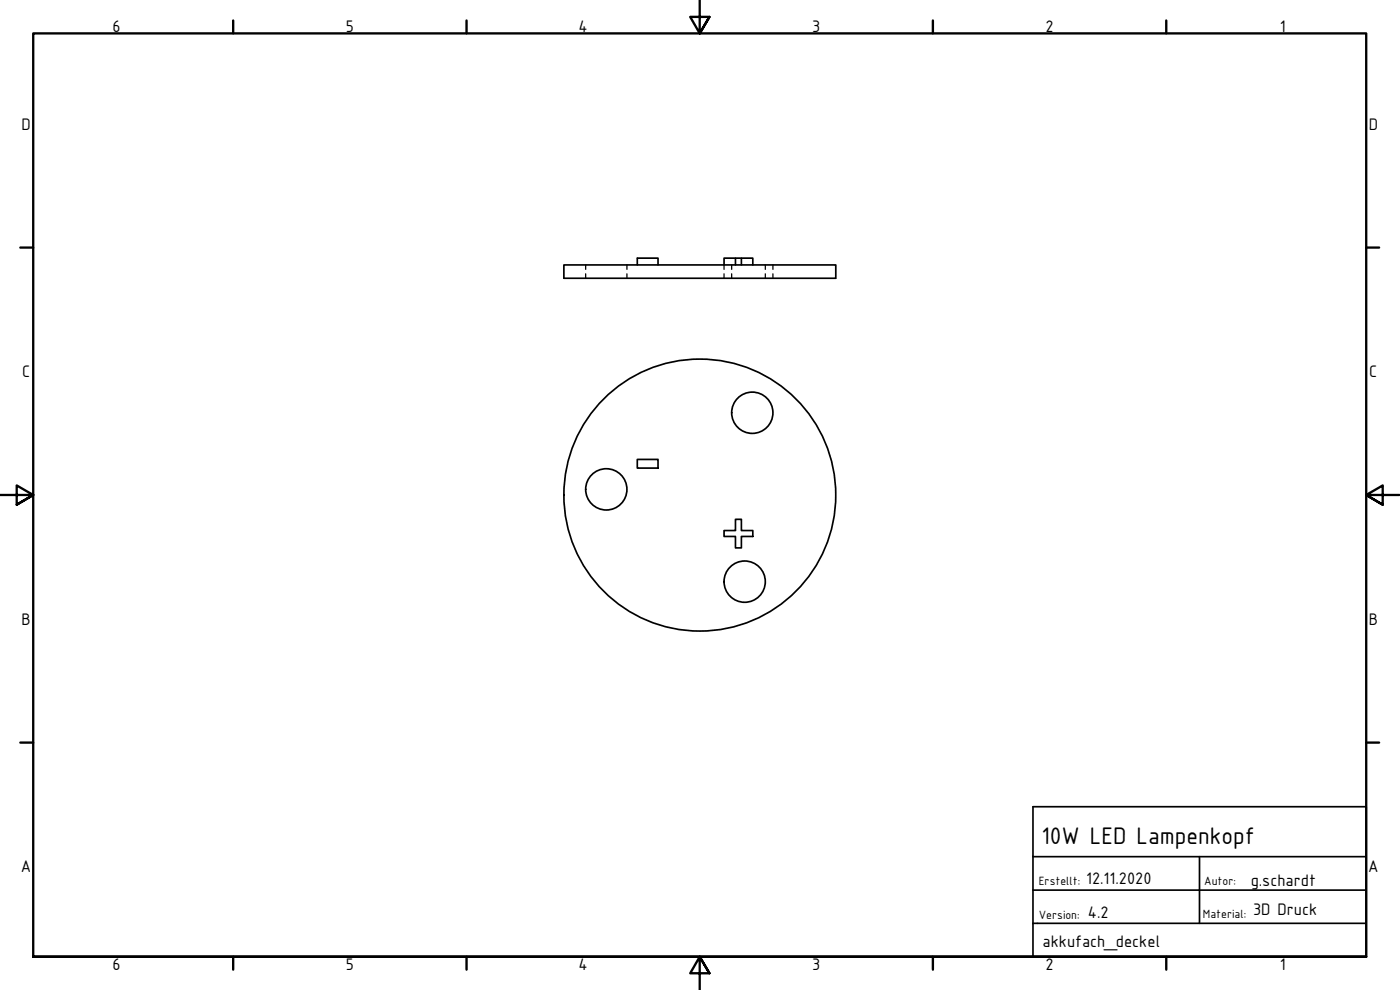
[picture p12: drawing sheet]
<svg xmlns="http://www.w3.org/2000/svg" width="420mm" height="297mm" viewBox="0 0 420 297" stroke-linecap="round" stroke-linejoin="round" font-family="sans-serif">
<!-- layer: Sichtbar (ISO) -->
<g fill="none" stroke="#000" stroke-width=".51">
<path d="M169.2 79.5h81.6v4h-81.6zM191.3 79.5v-2h6.2v2M220.7 79.5v-2h1.8v2M220.7 77.5h-3.4v2M222.5 77.5h3.4v2M191.3 137.8h6.2v2.6h-6.2zM217.3 159.2h3.4v-3.4h1.8v3.4h3.4v1.8h-3.4v3.4h-1.8v-3.4h-3.4z"/>
<circle cx="225.8" cy="123.8" r="6.2"/>
<circle cx="182" cy="146.8" r="6.2"/>
<circle cx="210" cy="148.5" r="40.8"/>
<circle cx="223.5" cy="174.5" r="6.2"/>
</g>
<!-- layer: Verdeckt (ISO) -->
<path d="M175.8 79.5v1.3M188.2 79.5v1.3M217.3 79.5v1.3M219.6 79.5v1.3M229.7 79.5v1.3M232 79.5v1.3M175.8 82.2v1.3M188.2 82.2v1.3M217.3 82.2v1.3M219.6 82.2v1.3M229.7 82.2v1.3M232 82.2v1.3" fill="none" stroke="#000" stroke-width=".38"/>
<!-- layer: Rahmen (ISO) -->
<g fill="none" stroke="#000" stroke-width=".7">
<path d="M70 6.1v3.9M140 6.1v3.9M210 0v10l-2.9-4.9h5.8l-2.9 4.9 2.9-4.9M280 6.1v3.9M350 6.1v3.9M6.1 74.3h3.9M410 74.3h3.9M0 148.5h10l-5-2.8v5.7l5-2.9-5 2.9M420 148.5h-10l5-2.8v5.7l-5-2.9 5 2.9M6.1 222.8h3.9M410 222.8h3.9M10 287.1v-277.1h400v277.1h-400h400"/>
<path d="M70 287.1v3.8M140 287.1v3.8M212.9 292l-2.9-4.9 2.9 4.9h-5.8l2.9-4.9v9.9M280 287.1v3.8M350 287.1v3.8"/>
</g>
<!-- layer: Titel (ISO) -->
<path d="M310 242h100v45.1h-100zM310 257h100M360 257v20M310 277h100M310 267.1h100" fill="none" stroke="#000" stroke-width=".51"/>
<text font-size="7.7" x="312.5" y="253.2">10W LED Lampenkopf</text>
<g font-size="5.4">
<text x="33.8" y="9.6">6</text>
<text x="103.8" y="9.6">5</text>
<text x="173.6" y="9.6">4</text>
<text x="243.8" y="9.6">3</text>
<text x="313.8" y="9.6">2</text>
<text x="384.1" y="9.6">1</text>
<text x="6.5" y="38.9">D</text>
<text x="410.8" y="38.9">D</text>
<text x="6.6" y="113.1">C</text>
<text x="410.9" y="113.1">C</text>
<text x="6.5" y="187.4">B</text>
<text x="410.8" y="187.4">B</text>
<text x="6.3" y="261.7">A</text>
<text x="410.6" y="261.7">A</text>
<text x="326" y="265.2">12.11.2020</text>
<text x="375.3" y="265.9">g.schardt</text>
<text x="326.5" y="275.3">4.2</text>
<text x="376" y="274.4">3D Druck</text>
<text x="312.9" y="284.3">akkufach_deckel</text>
<text x="33.8" y="290.9">6</text>
<text x="103.8" y="290.9">5</text>
<text x="173.6" y="290.9">4</text>
<text x="243.8" y="290.9">3</text>
<text x="313.8" y="290.9">2</text>
<text x="384.1" y="290.9">1</text>
</g>
<g font-size="3.9">
<text x="311.7" y="265.5">Erstellt:</text>
<text x="361.4" y="265.7">Autor:</text>
<text x="311.8" y="275.8">Version:</text>
<text x="361" y="275.6">Material:</text>
</g>
</svg>
